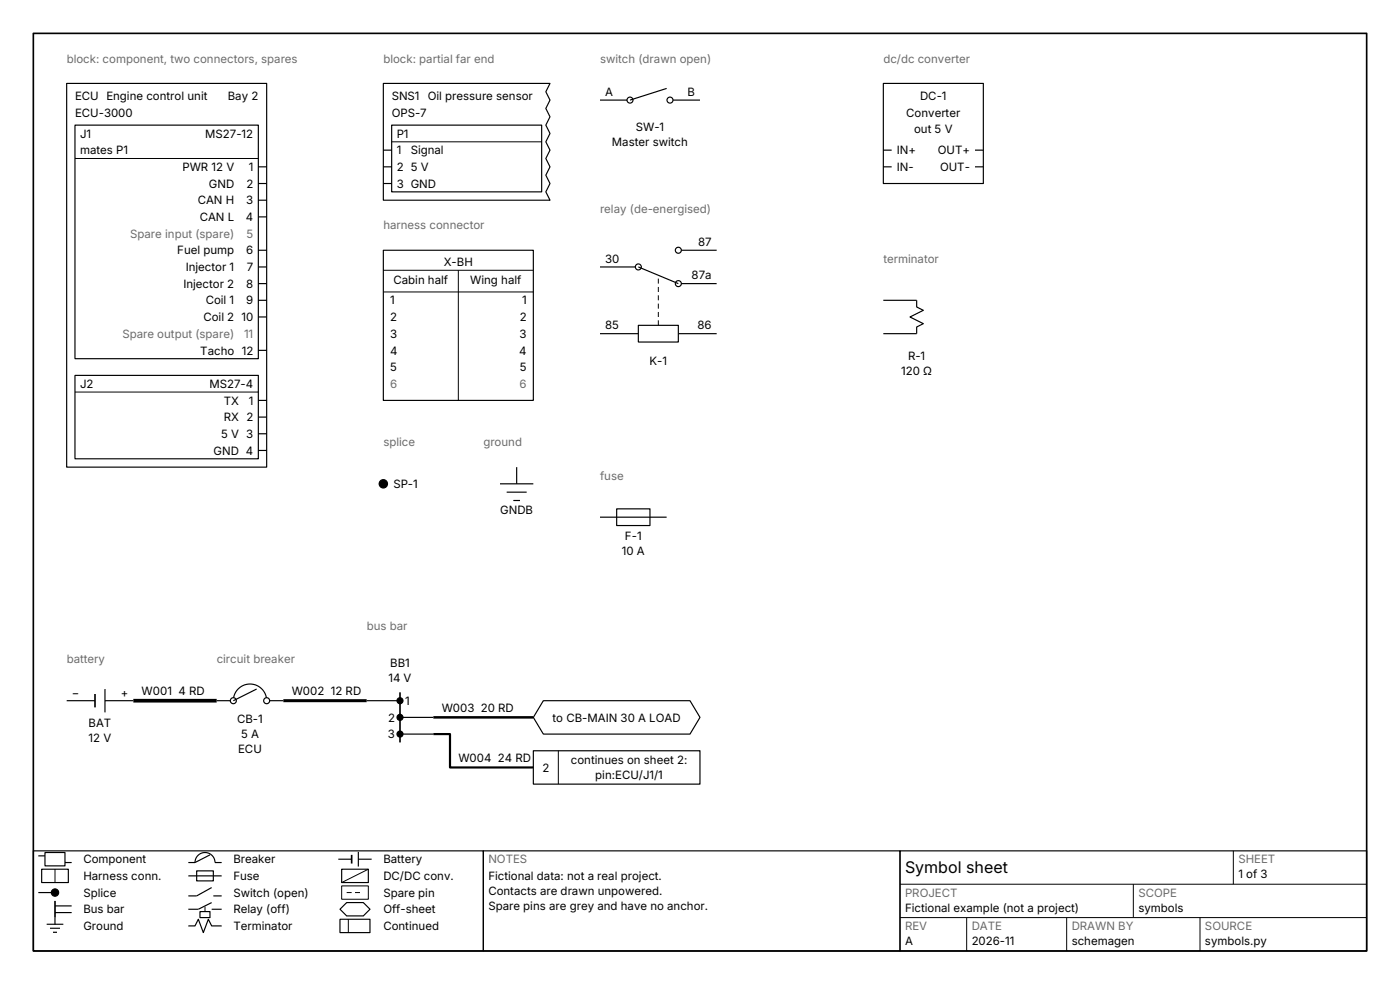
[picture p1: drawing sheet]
<svg xmlns="http://www.w3.org/2000/svg" width="420mm" height="297mm" viewBox="0 0 420 297" stroke-linecap="round" stroke-linejoin="round" font-family="sans-serif">
<path d="M10 10h400v275h-400zM16.5 270v5" fill="none" stroke="#000" stroke-width=".5"/>
<g fill="none" stroke="#000" stroke-width=".35">
<path d="M10 255h135v30h-135zM11.5 256.5h2M13.5 255.5h6v4h-6zM19.5 258.5h2M56.5 258.5h2M58.5 258.5a3 3 0 0 1 3-3 3 3 0 0 1 3 3h2M63 256.2l-4.5 2.3M145 255h125v30h-125zM270 255h140v30h-140zM11.5 267.5h5M12.5 260.5h8v4h-8zM14 277h5"/>
<path d="M15 278.2h3M15.9 279.4h1.2M16.5 271.5h5M16.5 273.5h5M16.5 275v2M56.5 262.5h10"/>
</g>
<path d="M370 255v10M16.5 260.5v4M270 265h140M270 275h140M290 275v10M320 275v10M340 265v10M360 275v10" fill="none" stroke="#000" stroke-width=".3"/>
<circle cx="16.5" cy="267.5" r="1.1" fill="#000" stroke="#000" stroke-width=".35"/>
<path d="M59 261h5v3h-5z" fill-rule="evenodd" fill="#fff" stroke="#000" stroke-width=".35"/>
<g fill="none" stroke="#000" stroke-width=".35">
<path d="M101.5 257.5h4M107.5 257.5h4M107.5 255.3v4.4M56.5 277.5h2l1-2 1.5 4 1.5-4 1 2h3M59 262.5h5M60 273.2h3v1.8h-3zM63.5 266l-4.5 2.5h-2.5M63.5 270.5l-4 2h-3M63.5 272.5h3M64 268.5h2.5M102 275.5h9v4h-9zM102.5 260.5h8v4h-8z"/>
<path d="M104 270.5h5l2 2-2 2h-5l-2-2z"/>
</g>
<path d="M61.5 273.2v-1.8M104 267.5h5" fill="none" stroke="#000" stroke-width=".3" stroke-dasharray="1.5 1" stroke-linecap="butt"/>
<path d="M105.5 256.2v2.6" fill="none" stroke="#000" stroke-width=".5"/>
<path d="M102.5 265.5h8v4h-8zM104.5 275.5v4M110.5 260.5l-8 4" fill="none" stroke="#000" stroke-width=".3"/>
<g fill="#fff" stroke="#000" stroke-width=".35">
<path d="M20 25h60v115h-60z" fill-rule="evenodd"/>
<path d="M22.5 37.5h55v70h-55z" fill-rule="evenodd"/>
</g>
<path d="M22.5 47.5h55" fill="none" stroke="#000" stroke-width=".3"/>
<path d="M77.5 50h2.5M77.5 55h2.5M77.5 60h2.5M77.5 65h2.5M77.5 75h2.5M77.5 80h2.5M77.5 85h2.5M77.5 90h2.5M77.5 95h2.5M77.5 105h2.5" fill="none" stroke="#000" stroke-width=".35"/>
<path d="M22.5 112.5h55v25h-55z" fill-rule="evenodd" fill="#fff" stroke="#000" stroke-width=".35"/>
<path d="M22.5 117.5h55" fill="none" stroke="#000" stroke-width=".3"/>
<path d="M77.5 120h2.5M77.5 125h2.5M77.5 130h2.5M77.5 135h2.5" fill="none" stroke="#000" stroke-width=".35"/>
<g fill="#fff" stroke="#000" stroke-width=".35">
<path d="M115 25h50l-1.3 2.5 1.3 2.5-1.3 2.5 1.3 2.5-1.3 2.5 1.3 2.5-1.3 2.5 1.3 2.5-1.3 2.5 1.3 2.5-1.3 2.5 1.3 2.5-1.3 2.5 1.3 2.5h-50z" fill-rule="evenodd"/>
<path d="M117.5 37.5h45v20h-45z" fill-rule="evenodd"/>
</g>
<path d="M117.5 42.5h45" fill="none" stroke="#000" stroke-width=".3"/>
<path d="M115 45h2.5M115 50h2.5M115 55h2.5" fill="none" stroke="#000" stroke-width=".35"/>
<path d="M115 75h45v45h-45z" fill-rule="evenodd" fill="#fff" stroke="#000" stroke-width=".35"/>
<path d="M115 87.5h45M115 81h45M137.5 81v39" fill="none" stroke="#000" stroke-width=".3"/>
<circle cx="115" cy="145" r="1.25" fill="#000" stroke="#000" stroke-width=".35"/>
<path d="M180 30h9M201 30h9M265 90h10v2l2 1-4 2 4 2-2 1v2h-10M155 140v5M150 145h10M152 147.5h6M154 150h2" fill="none" stroke="#000" stroke-width=".35"/>
<g fill="#fff" stroke="#000" stroke-width=".35">
<circle cx="189" cy="30" r=".9"/>
<circle cx="201" cy="30" r=".9"/>
</g>
<path d="M200 26.5l-11 3.5M203.5 75h11.5M180 80h11.5M203.5 85h11.5" fill="none" stroke="#000" stroke-width=".35"/>
<g fill="#fff" stroke="#000" stroke-width=".35">
<circle cx="191.5" cy="80" r=".9"/>
<circle cx="203.5" cy="75" r=".9"/>
<circle cx="203.5" cy="85" r=".9"/>
</g>
<path d="M191.5 80l12 5M180 100h11.5M203.5 100h11.5" fill="none" stroke="#000" stroke-width=".35"/>
<path d="M191.5 97.5h12v5h-12z" fill-rule="evenodd" fill="#fff" stroke="#000" stroke-width=".35"/>
<path d="M197.5 97.5v-15" fill="none" stroke="#000" stroke-width=".3" stroke-dasharray="1.5 1" stroke-linecap="butt"/>
<path d="M180 155h5M195 155h5" fill="none" stroke="#000" stroke-width=".35"/>
<path d="M185 152.5h10v5h-10z" fill-rule="evenodd" fill="#fff" stroke="#000" stroke-width=".35"/>
<path d="M185 155h10" fill="none" stroke="#000" stroke-width=".35"/>
<path d="M265 25h30v30h-30z" fill-rule="evenodd" fill="#fff" stroke="#000" stroke-width=".35"/>
<path d="M265 45h2.5M265 50h2.5M292.5 45h2.5M292.5 50h2.5M20 210h8.5M31.5 210h8.5M31.5 206.5v7M65 210h5a5 5 0 0 1 5-5 5 5 0 0 1 5 5h5" fill="none" stroke="#000" stroke-width=".35"/>
<path d="M28.5 208v4" fill="none" stroke="#000" stroke-width=".5"/>
<g fill="#fff" stroke="#000" stroke-width=".35">
<circle cx="70" cy="210" r=".9"/>
<circle cx="80" cy="210" r=".9"/>
</g>
<path d="M77 206.5l-7 3.5M110 210h10M120 215h10M120 220h10" fill="none" stroke="#000" stroke-width=".35"/>
<path d="M120 207.5v15" fill="none" stroke="#000" stroke-width=".5"/>
<g fill="#000" stroke="#000" stroke-width=".35">
<circle cx="120" cy="210" r=".9"/>
<circle cx="120" cy="220" r=".9"/>
<circle cx="120" cy="215" r=".9"/>
</g>
<path d="M40 210h25" fill="none" stroke="#000" stroke-width="1.1" stroke-linecap="butt"/>
<path d="M85 210h25" fill="none" stroke="#000" stroke-width=".9" stroke-linecap="butt"/>
<path d="M130 215h30" fill="none" stroke="#000" stroke-width=".75" stroke-linecap="butt"/>
<path d="M130 220h5v10h25" fill="none" stroke="#000" stroke-width=".65" stroke-linecap="butt"/>
<g fill="#fff" stroke="#000" stroke-width=".35">
<path d="M163 210h44l3 5-3 5h-44l-3-5z" fill-rule="evenodd"/>
<path d="M160 225h50v10h-50z" fill-rule="evenodd"/>
</g>
<path d="M167.5 225v10" fill="none" stroke="#000" stroke-width=".3"/>
<text font-size="4.8" x="271.5" y="261.7">Symbol sheet</text>
<g font-size="3.4" fill="#6b6b6b">
<text x="20" y="18.7">block: component, two connectors, spares</text>
<text x="115" y="18.7">block: partial far end</text>
<text x="180" y="18.7">switch (drawn open)</text>
<text x="265" y="18.7">dc/dc converter</text>
<text x="180" y="63.7">relay (de-energised)</text>
<text x="39.1" y="71.2">Spare input (spare)</text>
<text x="74" y="71.2">5</text>
<text x="115" y="68.7">harness connector</text>
<text x="265" y="78.7">terminator</text>
<text x="36.7" y="101.2">Spare output (spare)</text>
<text x="73.2" y="101.2">11</text>
<text x="117" y="116.2">6</text>
<text x="155.9" y="116.2">6</text>
<text x="115" y="133.7">splice</text>
<text x="145" y="133.7">ground</text>
<text x="180" y="143.7">fuse</text>
<text x="110" y="188.7">bus bar</text>
<text x="20" y="198.7">battery</text>
<text x="65" y="198.7">circuit breaker</text>
<text x="146.5" y="258.7">NOTES</text>
<text x="371.5" y="258.7">SHEET</text>
<text x="271.5" y="268.7">PROJECT</text>
<text x="341.5" y="268.7">SCOPE</text>
<text x="271.5" y="278.7">REV</text>
<text x="291.5" y="278.7">DATE</text>
<text x="321.5" y="278.7">DRAWN BY</text>
<text x="361.5" y="278.7">SOURCE</text>
</g>
<g font-size="3.4">
<text x="22.5" y="30">ECU Engine control unit</text>
<text x="68.3" y="30">Bay 2</text>
<text x="117.5" y="30">SNS1</text>
<text x="128.3" y="30">Oil pressure sensor</text>
<text x="181.5" y="28.7">A</text>
<text x="206.3" y="28.7">B</text>
<text x="276" y="30">DC-1</text>
<text x="22.5" y="35">ECU-3000</text>
<text x="117.5" y="35">OPS-7</text>
<text x="271.9" y="35">Converter</text>
<text x="24" y="41.2">J1</text>
<text x="61.6" y="41.2">MS27-12</text>
<text x="119" y="41.2">P1</text>
<text x="190.7" y="39.2">SW-1</text>
<text x="274.2" y="40">out 5 V</text>
<text x="24" y="46.2">mates P1</text>
<text x="119" y="46.2">1</text>
<text x="123.2" y="46.2">Signal</text>
<text x="183.6" y="43.7">Master switch</text>
<text x="269" y="46.2">IN+</text>
<text x="281.3" y="46.2">OUT+</text>
<text x="54.7" y="51.2">PWR 12 V</text>
<text x="74.6" y="51.2">1</text>
<text x="119" y="51.2">2</text>
<text x="123.2" y="51.2">5 V</text>
<text x="269" y="51.2">IN-</text>
<text x="282" y="51.2">OUT-</text>
<text x="62.7" y="56.2">GND</text>
<text x="73.9" y="56.2">2</text>
<text x="119" y="56.2">3 GND</text>
<text x="59.3" y="61.2">CAN H</text>
<text x="73.9" y="61.2">3</text>
<text x="59.9" y="66.2">CAN L</text>
<text x="73.8" y="66.2">4</text>
<text x="53.2" y="76.2">Fuel pump</text>
<text x="73.9" y="76.2">6</text>
<text x="209.4" y="73.7">87</text>
<text x="55.7" y="81.2">Injector 1</text>
<text x="74.1" y="81.2">7</text>
<text x="133.1" y="79.7">X-BH</text>
<text x="181.5" y="78.7">30</text>
<text x="207.5" y="83.7">87a</text>
<text x="55" y="86.2">Injector 2</text>
<text x="73.9" y="86.2">8</text>
<text x="118" y="85">Cabin half</text>
<text x="141.1" y="85">Wing half</text>
<text x="61.7" y="91.2">Coil 1</text>
<text x="73.9" y="91.2">9</text>
<text x="117" y="91.2">1</text>
<text x="156.6" y="91.2">1</text>
<text x="61" y="96.2">Coil 2</text>
<text x="72.4" y="96.2">10</text>
<text x="117" y="96.2">2</text>
<text x="117" y="101.2">3</text>
<text x="155.9" y="101.2">3</text>
<text x="155.9" y="96.2">2</text>
<text x="181.5" y="98.7">85</text>
<text x="209.2" y="98.7">86</text>
<text x="60.1" y="106.2">Tacho 12</text>
<text x="117" y="106.2">4</text>
<text x="155.8" y="106.2">4</text>
<text x="272.4" y="107.7">R-1</text>
<text x="117" y="111.2">5</text>
<text x="156" y="111.2">5</text>
<text x="194.9" y="109.2">K-1</text>
<text x="270.4" y="112.2">120 Ω</text>
<text x="24" y="116.2">J2</text>
<text x="62.8" y="116.2">MS27-4</text>
<text x="67.1" y="121.2">TX</text>
<text x="74.6" y="121.2">1</text>
<text x="66.3" y="131.2">5 V 3</text>
<text x="67.1" y="126.2">RX 2</text>
<text x="64.1" y="136.2">GND 4</text>
<text x="118" y="146.2">SP-1</text>
<text x="150.1" y="154.1">GNDB</text>
<text x="187.5" y="161.7">F-1</text>
<text x="186.5" y="166.2">10 A</text>
<text x="117.1" y="200">BB1</text>
<text x="21.5" y="208.7">−</text>
<text x="36.2" y="208.7">+</text>
<text x="42.5" y="208.2">W001 4 RD</text>
<text x="87.5" y="208.2">W002 12 RD</text>
<text x="116.5" y="204.5">14 V</text>
<text x="121.5" y="211.2">1</text>
<text x="132.5" y="213.2">W003 20 RD</text>
<text x="26.6" y="217.7">BAT</text>
<text x="71.1" y="216.7">CB-1</text>
<text x="72.3" y="221.2">5 A</text>
<text x="116.4" y="221.2">3</text>
<text x="116.4" y="216.2">2</text>
<text x="165.8" y="216.2">to CB-MAIN 30 A LOAD</text>
<text x="26.6" y="222.2">12 V</text>
<text x="71.4" y="225.7">ECU</text>
<text x="137.5" y="228.2">W004 24 RD</text>
<text x="162.7" y="231.2">2</text>
<text x="171.3" y="229">continues on sheet 2:</text>
<text x="178.6" y="233.5">pin:ECU/J1/1</text>
<text x="25" y="258.7">Component</text>
<text x="25" y="263.7">Harness conn.</text>
<text x="70" y="258.7">Breaker</text>
<text x="70" y="263.7">Fuse</text>
<text x="115" y="258.7">Battery</text>
<text x="115" y="263.7">DC/DC conv.</text>
<text x="146.5" y="263.7">Fictional data: not a real project.</text>
<text x="371.5" y="263.2">1 of 3</text>
<text x="25" y="268.7">Splice</text>
<text x="70" y="268.7">Switch (open)</text>
<text x="115" y="268.7">Spare pin</text>
<text x="146.5" y="268.2">Contacts are drawn unpowered.</text>
<text x="25" y="273.7">Bus bar</text>
<text x="70" y="273.7">Relay (off)</text>
<text x="115" y="273.7">Off-sheet</text>
<text x="146.5" y="272.7">Spare pins are grey and have no anchor.</text>
<text x="271.5" y="273.2">Fictional example (not a project)</text>
<text x="341.5" y="273.2">symbols</text>
<text x="25" y="278.7">Ground</text>
<text x="70" y="278.7">Terminator</text>
<text x="115" y="278.7">Continued</text>
<text x="271.5" y="283.2">A</text>
<text x="291.5" y="283.2">2026-11</text>
<text x="321.5" y="283.2">schemagen</text>
<text x="361.5" y="283.2">symbols.py</text>
</g>
</svg>
